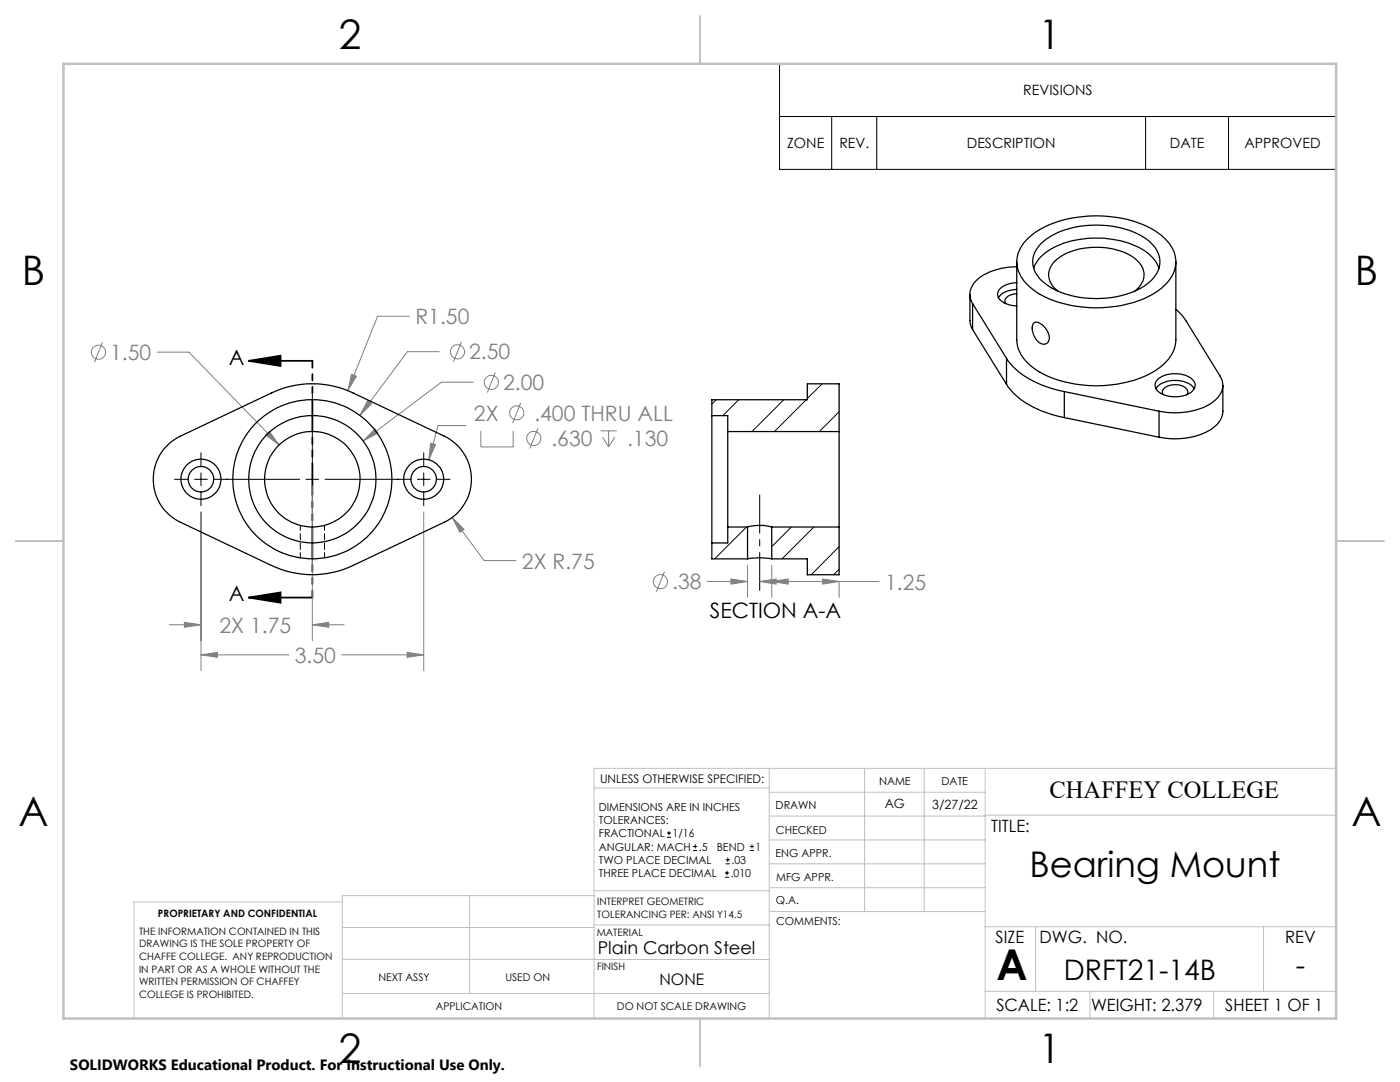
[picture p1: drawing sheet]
<svg xmlns="http://www.w3.org/2000/svg" width="279mm" height="216mm" viewBox="0 0 279 216" stroke-linecap="round" stroke-linejoin="round" font-family="sans-serif">
<g fill="none" stroke="#808080" stroke-width=".2">
<path d="M20.5 68.3l-1.7 4M31.4 70.3h6.3l18 18.5M70.2 74.7l.9 .4-1.7 2.8zM73.4 79.9l.8 .6-2.4 2.4zM81.7 63.1h-6.3l-6 14.8M87.7 70.2h-6.4l-9.5 12.7M92.1 68.2l-1.6 4M94.4 76.3h-6.3l-15.6 11.7M98.8 74.3l-1.5 4M53 86.8l.8-.7 1.9 2.7zM62.3 96.9v30.9M74.8 85.6l.6 .8-2.9 1.6z"/>
<path d="M85.9 88.4l1 .3-1.3 3.1zM93 84.9h-5.6l-1.8 6.9M96 86v3.2h6.4v-3.2M103.9 80.4l-1.6 4M107.4 85.5l-1.7 4M119.8 86h3.3M120.3 87.2l1.2 2M121.5 86v3.2M122.7 87.2l-1.2 2M40.1 102.2v31.6M84.6 102.2v31.6M90.2 103.3l2.4 2.3-.8 .6z"/>
<path d="M90.2 103.3l6.4 8.6h6.4M132.6 114.1l-1.6 4M141.2 116h8M145.9 115.5l3.3 .5-3.3 .6zM149.2 112.8v6.4M151.6 116l3.3-.5v1.1zM151.6 116h23.8M154 116l3.3-.5v1.1zM154 112.8v6.4M164.2 115.5l3.3 .5-3.3 .6zM167.5 116v3.2M33.8 124.7h6.3"/>
<path d="M36.8 124.2l3.3 .5-3.3 .5zM40.1 130.7l3.3-.5v1zM40.1 130.7h17.5M62.3 124.7l3.3-.5v1zM62.3 124.7h6.4M68.2 130.7h16.4M81.2 130.2l3.4 .5-3.4 .5z"/>
<circle cx="19.7" cy="70.3" r="1.41"/>
<circle cx="91.3" cy="70.2" r="1.42"/>
<circle cx="98.1" cy="76.3" r="1.42"/>
<circle cx="103.1" cy="82.4" r="1.4"/>
<circle cx="106.5" cy="87.5" r="1.42"/>
<circle cx="131.8" cy="116.1" r="1.41"/>
</g>
<g fill="none" stroke="#000" stroke-width=".2">
<path d="M155.6 12.7h111.1v21.1h-111.1zM155.6 23.2h111.1M166 23.2v10.6M175 23.2v10.6M228.6 23.2v10.6M245.2 23.2v10.6M62.3 78.5v14.6M34.8 95.6h2.8M38.8 95.6h2.6M40.1 90.3v2.8M40.1 94.4v2.5M40.1 98.2v2.7"/>
<path d="M42.7 95.6h17.1M61.1 95.6h2.5M62.3 94.4v2.5M62.3 98.2v14.6M64.9 95.6h17.1M83.3 95.6h2.5M84.6 90.3v2.8M84.6 94.4v2.5M84.6 98.2v2.7M87.1 95.6h2.7M133.1 167.1h.8M133.1 166.2h.8"/>
<path d="M133.5 165.8v.9M138.3 169.7h.8M138.3 168.9h.8M138.7 168.5v.8M144.7 175h.8M144.7 174.2h.8M144.8 172.4h.9M144.8 171.6h.9M145.1 173.8v.8M145.2 171.1v.9M149.6 169.7h.9M149.6 168.9h.9"/>
<path d="M150.1 168.5v.8"/>
</g>
<path d="M49.6 72h12.7M49.6 72l6.4-1v2zM49.6 119.2h12.7M49.6 119.2l6.4-1v2.1z" fill="none" stroke="#000" stroke-width=".35"/>
<path d="M151.6 117.8v-19" fill="none" stroke="#000" stroke-width=".2" stroke-dasharray="15.2 1.3 1.3 1.3" stroke-dashoffset="7.6"/>
<path d="M62.3 72v47.2" fill="none" stroke="#000" stroke-width=".35" stroke-dasharray="6.3 1.3 1.3 1.3 1.3 1.3" stroke-dashoffset="5"/>
<g fill="none" stroke="#c0c0c0" stroke-width=".2">
<path d="M118.6 157.2h34.9M153.5 153.3v49.9M153.5 158.1h43.1M172.5 153.3v28.6M184.4 153.3v28.6M196.6 153.3v49.9M266.7 153.3h-148.1v49.9M68.3 180h-41.6v23.2M93.7 178.7v19.5M118.6 178.7h-50.3v24.5M118.6 177.7h35M153.5 167.6h43.1"/>
<path d="M153.5 162.8h43.1M153.5 172.4h43.1M153.5 177.1h43.1M196.6 162.7h70.1M68.3 198.2h85.2M68.3 191.4l85.2 .1M68.3 185.1h50.3M118.6 184.6h35M153.6 181.9h43M196.6 197.8h70.1M196.6 184.9h70.1M206.7 184.9v12.9"/>
<path d="M217.5 197.8v5.4M242.2 197.8v5.4M252.2 184.9v12.9"/>
</g>
<path d="M139.7 3.2v9.5M3.1 107.9h9.6M266.7 107.9h9.5M139.7 203.2v9.6" fill="none" stroke="#c0c0c0" stroke-width=".25"/>
<path d="M12.7 12.7h254v190.5h-254z" fill="none" stroke="#c0c0c0" stroke-width=".5"/>
<path d="M49.6 72l6.4-1v2zM49.6 119.2l6.4-1v2.1z" fill="#000"/>
<path d="M70.2 74.7l-.8 3.2 1.7-2.8zM73.4 79.9l-1.6 3 2.4-2.4zM74.8 85.6l-2.3 2.4 2.9-1.6zM85.9 88.4l-.3 3.4 1.3-3.1zM90.2 103.3l1.6 2.9 .8-.6zM36.8 124.2l3.3 .5-3.3 .5zM62.3 124.7l3.3-.5v1zM40.1 130.7l3.3-.5v1zM81.2 130.2l3.4 .5-3.4 .5zM53 86.8l2.7 2-1.9-2.7zM145.9 115.5l3.3 .5-3.3 .6zM154 116l3.3-.5v1.1zM151.6 116l3.3-.5v1.1zM164.2 115.5l3.3 .5-3.3 .6z" fill="#808080"/>
<g fill="none" stroke="#000" stroke-width=".25">
<path d="M193.6 58.7v5.4l.5 1.7M202.9 53.2a12 12 0 0 0-8.2 3 3.5 3.5 0 0 0-.6 4.4M202.9 52.2v15.6a7.2 7.2 0 0 0 3.4 5.7 23.1 23.1 0 0 0 15.7 3.3 17 17 0 0 0 11.2-5.1 6.1 6.1 0 0 0 1.5-3.9v-15.6M202.9 56.4a3.8 3.8 0 0 0-3.8 2 2.14 2.14 0 0 0 1.9 2.3l1.9 .3M202.9 57.7a4.4 4.4 0 0 0-3.7 1.7M202.9 58.6a2.15 2.15 0 0 0-2.3 1.5l.1 .5M205.3 47.4a20 20 0 0 1 13-4.3 21.4 21.4 0 0 1 13.5 3.9 6.5 6.5 0 0 1 2.7 6.6 10.3 10.3 0 0 1-6.6 6.2 25.2 25.2 0 0 1-20.3-1.1 8.2 8.2 0 0 1-4.7-6.2 6.8 6.8 0 0 1 2.4-5.1zM206.3 53.6a8.2 8.2 0 0 1 5.4-4.8 19.7 19.7 0 0 1 16.7 1.2 7 7 0 0 1 2.9 3.6M207.8 48.6a16.3 16.3 0 0 1 11.8-3.7 15.7 15.7 0 0 1 10.2 3.7 4.9 4.9 0 0 1-.4 7.7 17.8 17.8 0 0 1-13.1 3.1 14 14 0 0 1-8.9-3.9 4.8 4.8 0 0 1 .4-6.9zM211.1 58.1a3.8 3.8 0 0 1 .1-6.6 14.5 14.5 0 0 1 12.3-1.4 6.5 6.5 0 0 1 4.7 3.9 3.8 3.8 0 0 1-1.7 4.1M194.1 60.6l6.8 10.9M194.1 60.6v5.2"/>
<path d="M194.1 65.8l6.8 10.9M200.9 71.5a16.1 16.1 0 0 0 9.6 6.2l1.9 .4M200.9 76.7a16.1 16.1 0 0 0 9.6 6.2l1.9 .4M200.9 71.5v5.2M206.3 64.5a1.6 1.6 0 0 1 2 .6 2.63 2.63 0 0 1 .8 3.2 1.64 1.64 0 0 1-2.5-.9 2.84 2.84 0 0 1-.3-2.9zM212.4 78.1l18.9 4M212.4 78.1v5.2M230.7 77.5a5.3 5.3 0 0 1 6.3-1.1l.7 .4 .6 .7M231.2 75.5a5.8 5.8 0 0 1 6.9 .4 1.61 1.61 0 0 1-.6 2.5 5.9 5.9 0 0 1-6.6-.5 1.53 1.53 0 0 1 .3-2.4zM232.1 78.7a1.21 1.21 0 0 1 1-1.7 3.1 3.1 0 0 1 3.9 1l-.1 .7M234.7 61.7l1.2 1.3 .8 1.1 6.8 10.9a3.7 3.7 0 0 1-1.3 5.1 14.1 14.1 0 0 1-10.9 2M244.1 76.9v5.2a5.3 5.3 0 0 1-3.9 4.4 15.5 15.5 0 0 1-8.9 .7"/>
<path d="M33.7 88.6l1.1-.9 1.2-.7 18.2-8.6a19.1 19.1 0 0 1 16.3 0l18.2 8.6a9.5 9.5 0 0 1 5.4 8.6 9.5 9.5 0 0 1-5.4 8.6l-18.2 8.6a18.8 18.8 0 0 1-16.3 0l-18.2-8.6a9.5 9.5 0 0 1-2.3-15.6zM142.1 82.9v25.4M142.1 82.9v-3.1h19v-3.2h6.4v9.5M142.1 82.9h3.1v3.2M145.2 86.1v19.1M145.2 86.1h22.3M167.5 86.1v19.1M212.4 83.3l18.9 3.9M231.3 82.1v5.1M142.1 108.3v3.2h7.1M145.2 105.2h4M145.2 105.2v3.1h-3.1"/>
<path d="M149.2 105.2a9.3 9.3 0 0 1 4.8 0M149.2 111.5a13.9 13.9 0 0 1 4.8 0M149.2 105.2v6.3M154 105.2h13.5M154 105.2v6.3M167.5 105.2v9.5h-6.4v-3.2h-7.1"/>
<circle cx="40.1" cy="95.6" r="2.55"/>
<circle cx="40.1" cy="95.6" r="4"/>
<circle cx="62.3" cy="95.6" r="9.5"/>
<circle cx="62.3" cy="95.6" r="12.7"/>
<circle cx="62.3" cy="95.6" r="15.9"/>
<circle cx="84.6" cy="95.6" r="2.55"/>
<circle cx="84.6" cy="95.6" r="4"/>
</g>
<path d="M59.9 104.8v6.5M64.8 111.3v-6.5" fill="none" stroke="#000" stroke-width=".2" stroke-dasharray="1.3 .6" stroke-dashoffset=".3"/>
<path d="M142.9 79.8l-.8 .8M147.4 79.8l-3.1 3.1M156.4 79.8l-6.3 6.3M160.9 79.8l-6.3 6.3M164.1 76.6l-3 2.9M167.5 82.2l-4 3.9M149 105.2l-6.4 6.3M157.9 105.2l-3.9 3.9M162.4 105.2l-6.3 6.3M167.5 109.1l-5.6 5.6M167.5 113.6l-1.1 1.1" fill="none" stroke="#000" stroke-width=".2"/>
<text font-size="8.5" x="198.9" y="195.5">A</text>
<g font-size="8.1">
<text x="67.6" y="9.7">2</text>
<text x="207.3" y="9.7">1</text>
<text x="4.4" y="57">B</text>
<text x="270.4" y="57">B</text>
<text x="3.7" y="164.9">A</text>
<text x="269.7" y="164.9">A</text>
<text x="67.6" y="212.2">2</text>
<text x="207.3" y="212.2">1</text>
</g>
<text font-size="7.1" x="205.4" y="175">Bearing Mount</text>
<g font-size="5.6">
<text x="212.3" y="195.6">DRFT21-14B</text>
<text x="258.6" y="194.6">-</text>
</g>
<text font-size="4.9" x="209.5" y="159.3">CHAFFEY COLLEGE</text>
<g font-size="4.2" fill="#808080">
<text x="82.9" y="64.7">R1.50</text>
<text x="22" y="71.8">1.50</text>
<text x="93.6" y="71.7">2.50</text>
<text x="100.4" y="77.8">2.00</text>
<text x="94.6" y="83.9">2X</text>
<text x="106.6" y="83.9">.400 THRU ALL</text>
<text x="110" y="89">.630</text>
<text x="125.1" y="89">.130</text>
<text x="104.2" y="113.5">2X R.75</text>
<text x="134.1" y="117.6">.38</text>
<text x="176.6" y="117.6">1.25</text>
<text x="43.8" y="126.3">2X 1.75</text>
<text x="58.8" y="132.3">3.50</text>
</g>
<g font-size="4.2">
<text x="45.7" y="72.7">A</text>
<text x="45.7" y="120">A</text>
<text x="141.7" y="123.3">SECTION A-A</text>
</g>
<text font-size="3.5" x="119.3" y="190.3">Plain Carbon Steel</text>
<g font-size="3.4">
<text x="197.8" y="166">TITLE:</text>
<text x="198.7" y="188.1">SIZE</text>
<text x="207.5" y="188.1">DWG. NO.</text>
<text x="256.5" y="188.2">REV</text>
<text x="198.8" y="201.7">SCALE: 1:2</text>
<text x="217.7" y="201.8">WEIGHT: 2.379</text>
<text x="244.5" y="201.7">SHEET 1 OF 1</text>
</g>
<text font-size="3.2" x="131.6" y="196.6">NONE</text>
<text font-size="3" x="14" y="213.5">SOLIDWORKS Educational Product. For Instructional Use Only.</text>
<g font-size="2.8">
<text x="204.2" y="19">REVISIONS</text>
<text x="157.1" y="29.6">ZONE</text>
<text x="167.5" y="29.6">REV.</text>
<text x="193" y="29.6">DESCRIPTION</text>
<text x="233.5" y="29.6">DATE</text>
<text x="248.4" y="29.6">APPROVED</text>
</g>
<g font-size="2.5">
<text x="176.6" y="161.3">AG</text>
<text x="186" y="161.4">3/27/22</text>
</g>
<text font-size="2.4" x="119.8" y="156.2">UNLESS OTHERWISE SPECIFIED:</text>
<g font-size="2.2">
<text x="119.5" y="161.8">DIMENSIONS ARE IN INCHES</text>
<text x="154.8" y="161.4">DRAWN</text>
<text x="175.4" y="156.6">NAME</text>
<text x="187.9" y="156.7">DATE</text>
<text x="119.5" y="164.4">TOLERANCES:</text>
<text x="119.5" y="167.1">FRACTIONAL</text>
<text x="134.2" y="167.1">1/16</text>
<text x="154.9" y="166.3">CHECKED</text>
<text x="119.5" y="172.4">TWO PLACE DECIMAL</text>
<text x="119.5" y="169.7">ANGULAR: MACH</text>
<text x="139.5" y="169.7">.5</text>
<text x="143" y="169.7">BEND</text>
<text x="146" y="172.4">.03</text>
<text x="150.8" y="169.7">1</text>
<text x="154.8" y="171">ENG APPR.</text>
<text x="119.5" y="175">THREE PLACE DECIMAL</text>
<text x="145.8" y="175">.010</text>
<text x="154.9" y="175.7">MFG APPR.</text>
<text x="154.9" y="180.4">Q.A.</text>
<text x="154.9" y="184.6">COMMENTS:</text>
</g>
<g font-size="2.1">
<text x="75.5" y="195.7">NEXT ASSY</text>
<text x="100.9" y="195.7">USED ON</text>
<text x="86.9" y="201.5">APPLICATION</text>
<text x="123.1" y="201.6">DO NOT SCALE DRAWING</text>
</g>
<g font-size="2">
<text x="31.5" y="182.9">PROPRIETARY AND CONFIDENTIAL</text>
<text x="119.2" y="180.6">INTERPRET GEOMETRIC</text>
<text x="119.2" y="183.1">TOLERANCING PER: ANSI Y14.5</text>
<text x="27.8" y="186.5">THE INFORMATION CONTAINED IN THIS</text>
<text x="27.8" y="189">DRAWING IS THE SOLE PROPERTY OF</text>
<text x="27.8" y="191.6">CHAFFE COLLEGE. ANY REPRODUCTION</text>
<text x="119.1" y="186.7">MATERIAL</text>
<text x="27.8" y="194.1">IN PART OR AS A WHOLE WITHOUT THE</text>
<text x="27.8" y="196.6">WRITTEN PERMISSION OF CHAFFEY</text>
<text x="119.1" y="193.5">FINISH</text>
<text x="27.8" y="199.1">COLLEGE IS PROHIBITED.</text>
</g>
</svg>
